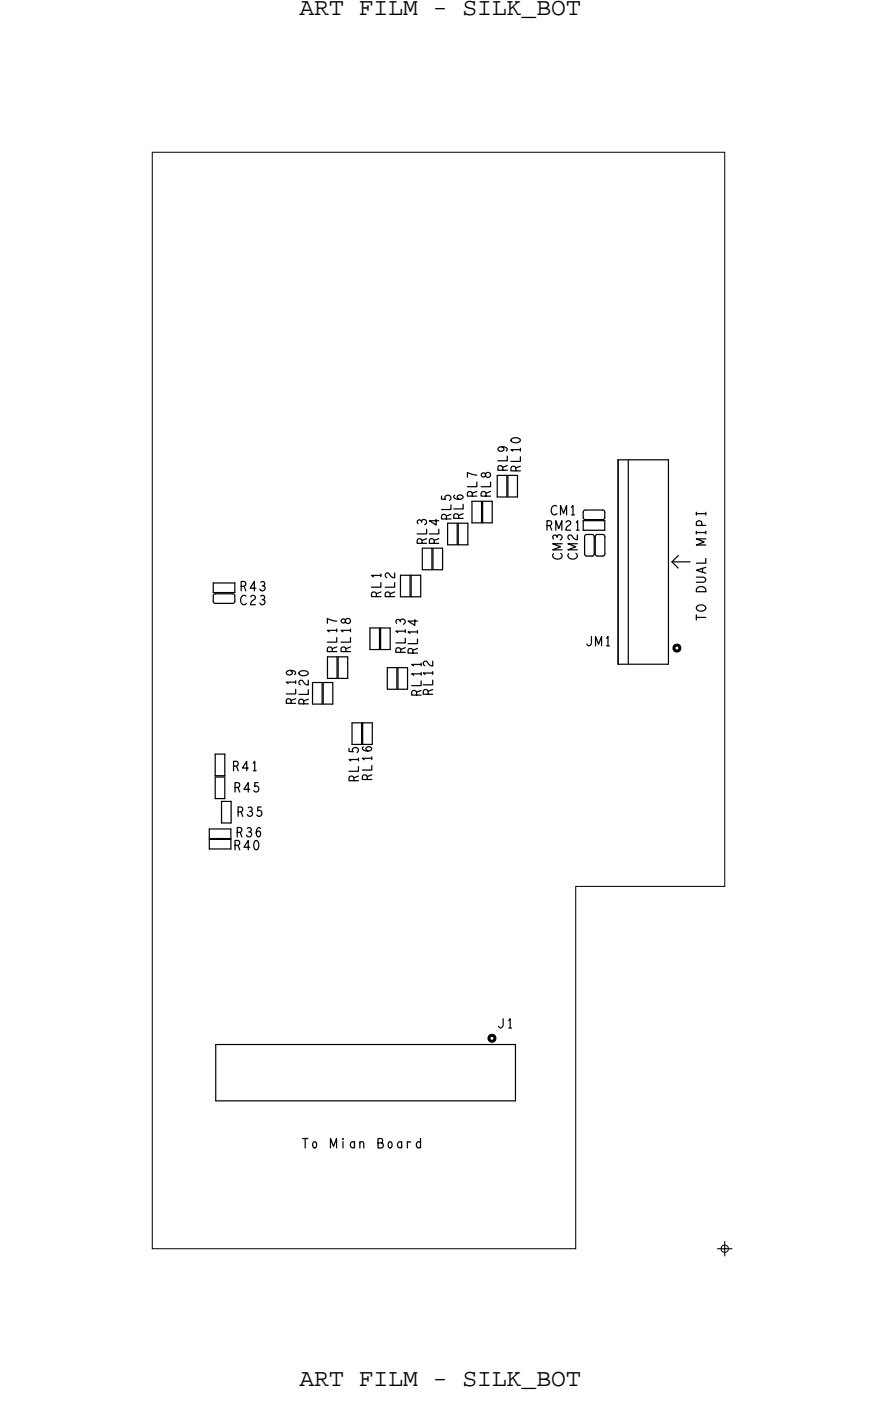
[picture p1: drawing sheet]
<svg xmlns="http://www.w3.org/2000/svg" width="73mm" height="117mm" viewBox="0 0 73 117" stroke-linecap="round" stroke-linejoin="round" font-family="sans-serif">
<!-- layer: Board Outline -->
<path d="M12.7 12.7h47.8v61.2h-12.5v30.3h-35.3z" fill="none" stroke="#000" stroke-width=".08"/>
<!-- layer: Components -->
<g fill="none" stroke="#000" stroke-width=".1">
<path d="M41.5 39.7v1.8zM42.3 39.7v1.8zM42.4 39.7v1.8zM43.2 39.7v1.8zM51.6 38.4v17zM51.6 38.4h4.2zM52.4 38.4v17zM55.8 38.4v17zM17.8 48.6h1.8zM17.8 48.6v.8zM17.8 49.7v.4zM17.8 50.1l.2 .2"/>
<path d="M17.8 49.4h1.8zM18 49.5h1.4zM18 49.5l-.2 .2M18 50.3h1.4zM19.4 49.5l.2 .2M19.6 48.6v.8zM19.6 49.7v.4zM19.6 50.1l-.2 .2M26.1 58.7h.8zM26.1 56.9h.8zM26.9 56.9v1.8zM27 58.7h.8z"/>
<path d="M27 56.9v1.8zM27 56.9h.8zM27.3 56.6h.8zM27.3 54.8v1.8zM27.8 56.9v1.8zM28.1 54.8v1.8zM28.2 56.6h.8zM28.2 54.8v1.8zM29 54.8v1.8zM30.9 54.2h.8zM30.9 52.4v1.8zM30.9 52.4h.8z"/>
<path d="M31.7 52.4v1.8zM31.7 54.2h.8zM31.7 52.4h.8zM32.3 57.5h.8zM32.3 55.7v1.8zM32.3 55.7h.8zM33.1 55.7v1.8zM33.2 57.5h.8zM33.2 55.7v1.8zM33.2 55.7h.8zM33.4 49.8h.8zM33.4 48v1.8z"/>
<path d="M33.4 48h.8zM34.2 48v1.8zM34.3 49.8h.8zM34.3 48v1.8zM34.3 48h.8zM35.1 48v1.8zM35.2 47.5h.8zM35.2 45.7v1.8zM36 45.7v1.8zM36.1 47.5h.8zM36.1 45.7v1.8zM36.9 45.7v1.8z"/>
<path d="M37.3 45.4h.8zM37.3 43.6v1.8zM37.3 43.6h.8zM38.1 43.6v1.8zM38.2 45.4h.8zM38.2 43.6v1.8zM39 43.6v1.8zM39.4 43.6h.8zM39.4 41.8v1.8zM40.2 41.8v1.8zM40.3 43.6h.8zM40.3 41.8v1.8z"/>
<path d="M41.1 41.8v1.8zM41.5 41.5h.8zM42.4 41.5h.8zM48.6 43.4h1.8zM48.6 42.7v.5zM48.6 44.2h1.8zM48.8 44.8v1.4zM48.8 46.2l.1 .2M48.8 42.5h1.5zM48.8 42.5l-.2 .2M48.8 43.3h1.5zM48.9 46.4h.5z"/>
<path d="M48.9 44.6h.5zM48.9 44.6l-.1 .2M49.4 44.6l.2 .2M49.6 44.8v1.4zM49.6 46.2l-.2 .2M49.7 44.8v1.4zM49.7 46.2l.1 .2M49.8 46.4h.5zM49.8 44.6h.5zM49.8 44.6l-.1 .2M50.3 42.5l.1 .2M50.3 44.6l.2 .2"/>
<path d="M50.4 43.4v.8zM50.4 42.7v.5zM50.4 43.2l-.1 .1M50.5 44.8v1.4zM50.5 46.2l-.2 .2M51.6 55.4h4.2zM56.1 46.9l.5-.6zM56.1 46.9h1.5zM56.1 46.9l.5 .5zM17.5 69.1h1.8zM17.5 69.1v.8zM17.5 69.9h1.8z"/>
<path d="M17.5 70h1.8zM17.5 70v.8zM17.5 70.8h1.8zM18 66.6h.8zM18 64.7h.8zM18 64.8v1.8zM18 64.8h.8zM18 62.9h.8zM18 62.9v1.8zM18.5 68.6h.8zM18.5 66.8v1.8zM18.5 66.8h.8z"/>
<path d="M18.8 64.8v1.8zM18.8 62.9v1.8zM19.3 69.1v.8zM19.3 66.8v1.8zM29.4 60.3v1.8zM29.4 60.3h.8zM30.2 60.3v1.8zM30.3 60.3v1.8zM30.3 60.3h.8zM31.1 60.3v1.8zM18 87.1h25zM18 87.1v4.7z"/>
<path d="M18 91.8h25zM43 87.1v4.7z"/>
</g>
<path d="M56.3 53.9l.2-.1 .2 .1v.2v.1l-.2 .1-.2-.1-.1-.1zM40.8 86.4l.2-.1 .2 .1 .1 .2-.1 .2h-.2h-.2v-.2z" fill="none" stroke="#000" stroke-width=".25"/>
<!-- layer: Drawing Origin -->
<path d="M60.2 103.9l.3-.1 .2 .1 .1 .3-.1 .2-.2 .1-.3-.1-.1-.2z" fill="none" stroke="#000" stroke-width=".08"/>
<path d="M59.8 104.2h1.3M60.5 103.5v1.3" fill="none" stroke="#000" stroke-width=".09"/>
<g font-size="2.1">
<text x="25" y="1.2">ART FILM - SILK_BOT</text>
<text x="25" y="115.6">ART FILM - SILK_BOT</text>
</g>
<g font-size="1.3">
<text x="39.8" y="41.5" transform="rotate(-90 39.8 41.5)">RL7</text>
<text x="40.9" y="41.5" transform="rotate(-90 40.9 41.5)">RL8</text>
<text x="42.3" y="39.3" transform="rotate(-90 42.3 39.3)">RL9</text>
<text x="43.4" y="39.4" transform="rotate(-90 43.4 39.4)">RL10</text>
<text x="35.6" y="45.4" transform="rotate(-90 35.6 45.4)">RL3</text>
<text x="36.6" y="45.4" transform="rotate(-90 36.6 45.4)">RL4</text>
<text x="37.6" y="43.4" transform="rotate(-90 37.6 43.4)">RL5</text>
<text x="38.6" y="43.3" transform="rotate(-90 38.6 43.3)">RL6</text>
<text x="45.5" y="44.2">RM21</text>
<text x="45.9" y="42.9">CM1</text>
<text x="46.9" y="46.7" transform="rotate(-90 46.9 46.7)">CM3</text>
<text x="48.2" y="46.7" transform="rotate(-90 48.2 46.7)">CM2</text>
<text x="20" y="50.4">C23</text>
<text x="20" y="49.3">R43</text>
<text x="31.8" y="49.9" transform="rotate(-90 31.8 49.9)">RL1</text>
<text x="32.9" y="49.9" transform="rotate(-90 32.9 49.9)">RL2</text>
<text x="48.8" y="53.9">JM1</text>
<text x="58.9" y="51.8" transform="rotate(-90 58.9 51.8)">TO DUAL MIPI</text>
<text x="24.7" y="58.8" transform="rotate(-90 24.7 58.8)">RL19</text>
<text x="25.7" y="58.8" transform="rotate(-90 25.7 58.8)">RL20</text>
<text x="28.1" y="54.4" transform="rotate(-90 28.1 54.4)">RL17</text>
<text x="29.2" y="54.4" transform="rotate(-90 29.2 54.4)">RL18</text>
<text x="33.8" y="54.5" transform="rotate(-90 33.8 54.5)">RL13</text>
<text x="35.1" y="58.1" transform="rotate(-90 35.1 58.1)">RL11 RL14</text>
<text x="36.1" y="58" transform="rotate(-90 36.1 58)">RL12</text>
<text x="19.4" y="64.3">R41</text>
<text x="29.9" y="65.2" transform="rotate(-90 29.9 65.2)">RL15</text>
<text x="31" y="65.1" transform="rotate(-90 31 65.1)">RL16</text>
<text x="19.5" y="66.1">R45</text>
<text x="19.5" y="70.9">R40</text>
<text x="19.7" y="69.8">R36</text>
<text x="19.8" y="68.1">R35</text>
<text x="41.5" y="85.7">J1</text>
<text x="25.2" y="95.7">To Mian Board</text>
</g>
</svg>
